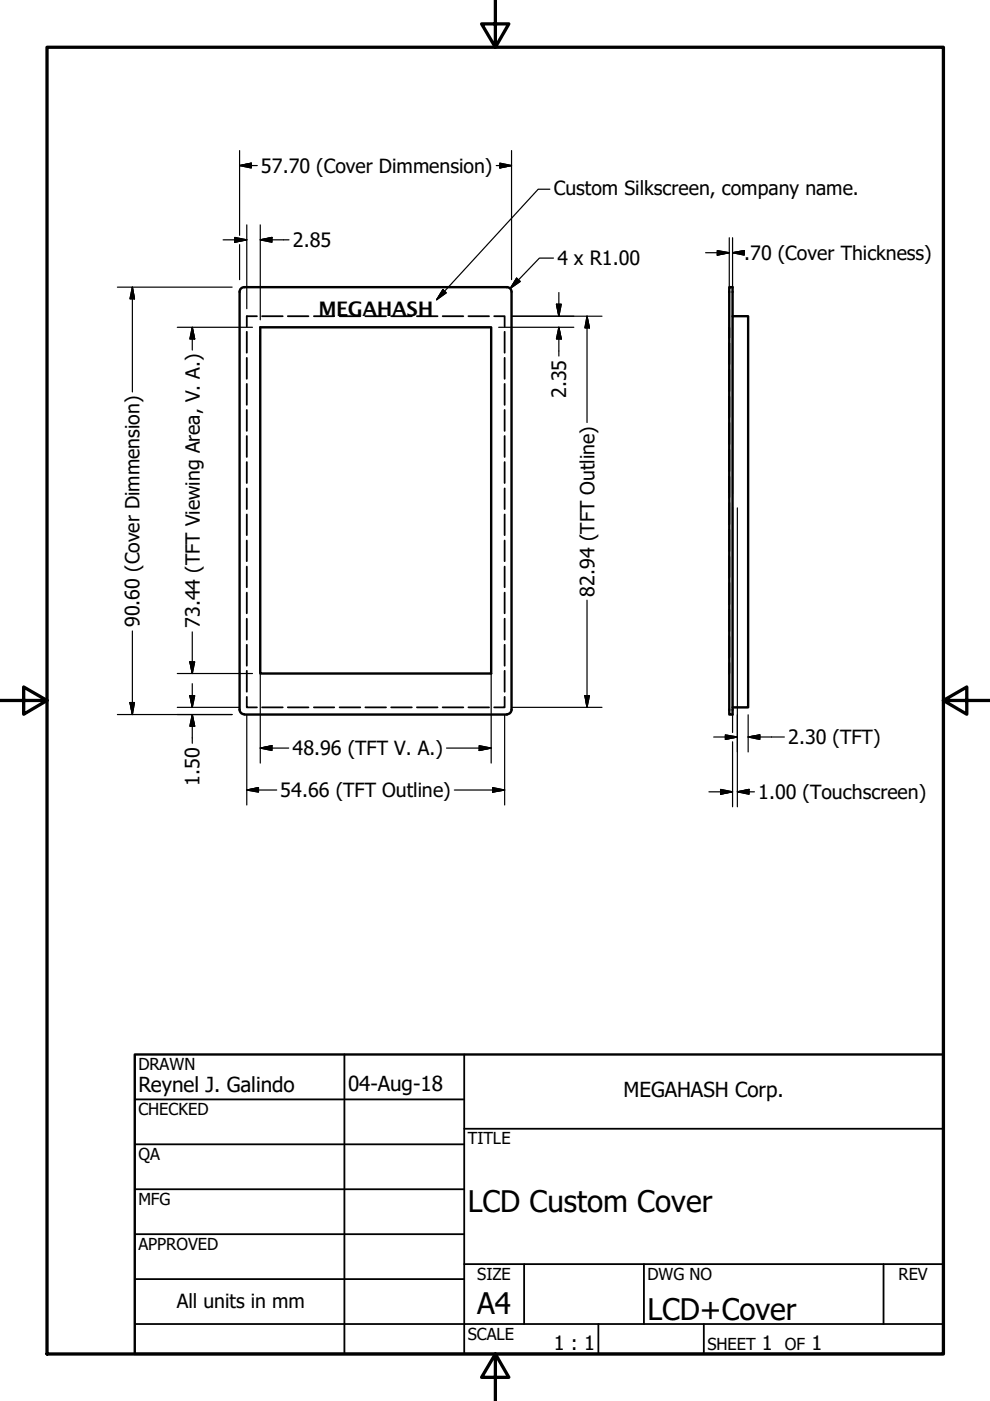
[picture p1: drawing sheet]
<svg xmlns="http://www.w3.org/2000/svg" width="210mm" height="297mm" viewBox="0 0 210 297" stroke-linecap="round" stroke-linejoin="round" font-family="sans-serif">
<!-- layer: Visible (ANSI) -->
<path d="M50.8 61.9v88.6M51.8 60.9a.98 .98 0 0 0-1 1M51.8 60.9h55.7a.98 .98 0 0 1 1 1M55.2 69.4h48.9v73.4h-48.9zM108.5 61.9v88.6M154.6 60.9h.7v90.6h-.7zM155.3 67h3.3v83h-3.3M50.8 150.4a.98 .98 0 0 0 1 1M51.8 151.5h55.7M108.5 150.4a.98 .98 0 0 1-1 1" fill="none" stroke="#000" stroke-width=".51"/>
<!-- layer: Hidden (ANSI) -->
<g fill="none" stroke="#000" stroke-width=".38">
<path d="M52.3 70.3v4.5M52.3 75.9v4.4M54.5 67h-2.2v2.3M55.6 67h4.3M61 67h4.4M66.5 67h4.4M72 67h4.4M77.5 67h4.4M82.9 67h4.4M88.4 67h4.4M93.9 67h4.3M99.3 67h4.4"/>
<path d="M104.8 67h2.2v2.3M107 70.3v4.5M107 75.9v4.4M154.6 69.4v2.2M154.6 72.8v4.5M154.6 78.4v4.5M52.3 81.4v4.4M52.3 86.9v4.5M52.3 92.4v4.5M52.3 98v4.4M107 81.4v4.4M107 86.9v4.5"/>
<path d="M107 92.4v4.5M107 98v4.4M154.6 84.1v4.5M154.6 89.7v4.5M154.6 95.4v4.5M52.3 103.6v4.3M52.3 109.1v4.4M52.3 114.6v4.4M107 103.6v4.3M107 109.1v4.4M107 114.6v4.4M154.6 101v4.5"/>
<path d="M154.6 106.7v4.5M154.6 112.3v4.5M154.6 118v4.5M52.3 120.1v4.4M52.3 125.7v4.3M52.3 131.2v4.4M52.3 136.7v4.4M107 120.1v4.4M107 125.7v4.3M107 131.2v4.4M107 136.7v4.4M154.6 123.6v4.5"/>
<path d="M154.6 129.3v4.5M154.6 134.9v4.5M52.3 147.8v2.2h2.2M52.3 142.2v4.5M55.6 150h4.3M61 150h4.4M66.5 150h4.4M72 150h4.4M77.5 150h4.4M82.9 150h4.4M88.4 150h4.4M93.9 150h4.3"/>
<path d="M99.3 150h4.4M107 147.8v2.2h-2.2M107 142.2v4.5M154.6 140.6v2.2"/>
</g>
<g fill="#000">
<circle cx="154.6" cy="69.4" r=".19"/>
<circle cx="154.6" cy="142.8" r=".19"/>
</g>
<!-- layer: Border (ANSI) -->
<path d="M10 10h190v277.1h-190zM105 0v10l-2.9-4.9h5.8l-2.9 4.9M0 148.5h10l-5-2.8v5.7l5-2.9M200 148.5l5 2.9v-5.7l-5 2.8h10M105 287.1l2.9 4.9h-5.8l2.9-4.9v9.9" fill="none" stroke="#000" stroke-width=".7"/>
<!-- layer: Title (ANSI) -->
<g fill="none" stroke="#000" stroke-width=".38">
<path d="M28.6 233.1h69.8M73 223.6v63.5M98.4 239.3h101.6M98.4 223.6v63.5M28.6 242.6h69.8M28.6 252.1h69.8M28.6 261.7h69.8M28.6 271.2h69.8M98.4 268h101.6M111.1 268v12.7M136.5 268v12.7M187.3 268v12.7"/>
<path d="M28.6 280.7h171.4M126.9 280.7v6.4M149.2 280.7v6.4"/>
</g>
<path d="M28.6 223.6h171.4v63.5h-171.4z" fill="none" stroke="#000" stroke-width=".51"/>
<!-- layer: Dimension (ANSI) -->
<g fill="none" stroke="#000" stroke-width=".25">
<path d="M50.8 35.1l2.5-.5v1zM50.8 35.1h3.7M50.8 31.9v18M105.2 35.1h3.3M106 34.6l2.5 .5-2.5 .5zM108.5 31.9v27.4M47.3 50.8h5M49.8 50.3l2.5 .5-2.5 .6zM50.8 51.9v7.4M52.3 47.7v17.8M55.2 50.8l2.5-.5v1.1zM55.2 47.7v20.1"/>
<path d="M55.2 50.8h6.1M109.5 59l.8 .7-2.1 1.4zM117.3 54.7h-2.9l-6.2 6.4M149.6 53.6h5M152.1 53.1l2.5 .5-2.5 .5zM154.6 50.4v54.1M155.3 53.6l2.5-.5v1zM155.3 50.4v54.1M155.3 53.6h2.5M24.9 60.9h24.3M28.1 60.9l.4 2.5h-.9zM28.1 60.9v22.2"/>
<path d="M37.6 69.4h15.9M40.8 69.4l.5 2.5h-1zM40.8 69.4v4.8M55.2 71v90.8M104.1 71v90.8M105.7 69.4h16M108.6 67h19M118 64.5h1l-.5 2.5zM118.5 69.4l.5 2.5h-1zM118.5 62v5M118.5 69.4v6.1M124.5 67l.5 2.5h-1z"/>
<path d="M124.5 67v22.6M155.3 107.7v47.6M156.3 107.7v63.4M28.1 133.8v17.7M40.8 134v8.8M124.5 127.2v22.8M24.9 151.5h24.3M27.6 149h.9l-.4 2.5zM37.6 150h13.1M37.6 142.8h15.9M40.3 140.3h1l-.5 2.5zM40.3 147.5h1l-.5 2.5z"/>
<path d="M40.8 151.5l.5 2.5h-1zM40.8 145v5M40.8 151.5v6.1M52.3 151.6v19.1M55.2 158.6l2.5-.5v1zM55.2 158.6h6M94.7 158.6h9.4M101.6 158.1l2.5 .5-2.5 .5zM107 151.6v19.1M108.6 150h19M124 147.5h1l-.5 2.5zM151.3 156.3h5"/>
<path d="M153.8 155.8l2.5 .5-2.5 .5zM155.3 157.3v13.8M158.6 156.3l2.5-.5v1zM158.6 156.3h7.7M158.6 151.6v7.8M52.3 167.5l2.5-.5v.9zM52.3 167.5h6.4M96.3 167.5h10.7M104.5 167l2.5 .5-2.5 .4zM150.3 167.9h5M152.8 167.4l2.5 .5-2.5 .5zM156.3 167.9l2.5-.5v1z"/>
<path d="M156.3 167.9h3.7"/>
</g>
<g fill="#000" stroke="#000" stroke-width=".25">
<path d="M50.8 35.1l2.5-.5zM50.8 35.1l2.5-.5v1zM106 35.6l2.5-.5zM106 34.6l2.5 .5-2.5 .5zM49.8 51.4l2.5-.6zM49.8 50.3l2.5 .5-2.5 .6zM55.2 50.8l2.5-.5zM55.2 50.8l2.5-.5v1.1zM109.5 59l-1.3 2.1zM109.5 59l.8 .7-2.1 1.4zM152.1 54.1l2.5-.5zM152.1 53.1l2.5 .5-2.5 .5z"/>
<path d="M155.3 53.6l2.5-.5zM155.3 53.6l2.5-.5v1zM28.1 60.9l.4 2.5zM28.1 60.9l.4 2.5h-.9zM40.8 69.4l.5 2.5zM40.8 69.4l.5 2.5h-1zM118 64.5l.5 2.5zM118 64.5h1l-.5 2.5zM118.5 69.4l.5 2.5zM118.5 69.4l.5 2.5h-1zM124.5 67l.5 2.5zM124.5 67l.5 2.5h-1z"/>
<path d="M27.6 149l.5 2.5zM27.6 149h.9l-.4 2.5zM40.3 140.3l.5 2.5zM40.3 140.3h1l-.5 2.5zM40.3 147.5l.5 2.5zM40.3 147.5h1l-.5 2.5zM40.8 151.5l.5 2.5zM40.8 151.5l.5 2.5h-1zM55.2 158.6l2.5-.5zM55.2 158.6l2.5-.5v1zM101.6 159.1l2.5-.5zM101.6 158.1l2.5 .5-2.5 .5z"/>
<path d="M124 147.5l.5 2.5zM124 147.5h1l-.5 2.5zM153.8 156.8l2.5-.5zM153.8 155.8l2.5 .5-2.5 .5zM158.6 156.3l2.5-.5zM158.6 156.3l2.5-.5v1zM52.3 167.5l2.5-.5zM52.3 167.5l2.5-.5v.9zM104.5 167.9l2.5-.4zM104.5 167l2.5 .5-2.5 .4zM152.8 168.4l2.5-.5zM152.8 167.4l2.5 .5-2.5 .5z"/>
<path d="M156.3 167.9l2.5-.5zM156.3 167.9l2.5-.5v1z"/>
</g>
<!-- layer: Symbol (ANSI) -->
<path d="M116.6 40.1h-2.5l-21.5 23.4M93.9 61.4l.7 .7-2 1.4z" fill="none" stroke="#000" stroke-width=".25"/>
<path d="M93.9 61.4l-1.3 2.1zM93.9 61.4l.7 .7-2 1.4z" fill="#000" stroke="#000" stroke-width=".25"/>
<g font-size="6.3">
<text x="99.2" y="257">LCD Custom Cover</text>
<text x="101.2" y="278.6">A4</text>
<text x="137.3" y="279.8">LCD+Cover</text>
</g>
<g font-size="4.4">
<text x="29.3" y="231.4">Reynel J. Galindo</text>
<text x="73.8" y="231.4">04-Aug-18</text>
<text x="132.2" y="232.6">MEGAHASH Corp.</text>
</g>
<text font-size="4.3" x="67.5" y="66.9">MEGAHASH</text>
<g font-size="4.2">
<text x="55.3" y="36.6">57.70 (Cover Dimmension)</text>
<text x="62.1" y="52.4">2.85</text>
<text x="157.8" y="55.2">.70 (Cover Thickness)</text>
<text x="120" y="84.4" transform="rotate(-90 120 84.4)">2.35</text>
<text x="126" y="126.5" transform="rotate(-90 126 126.5)">82.94 (TFT Outline)</text>
<text x="29.6" y="133" transform="rotate(-90 29.6 133)">90.60 (Cover Dimmension)</text>
<text x="42.4" y="133.1" transform="rotate(-90 42.4 133.1)">73.44 (TFT Viewing Area, V. A.)</text>
<text x="62" y="160.1">48.96 (TFT V. A.)</text>
<text x="167.1" y="157.8">2.30 (TFT)</text>
<text x="42.3" y="166.5" transform="rotate(-90 42.3 166.5)">1.50</text>
<text x="59.4" y="169">54.66 (TFT Outline)</text>
<text x="160.8" y="169.4">1.00 (Touchscreen)</text>
<text x="117.4" y="286.3">1 : 1</text>
<text x="161.5" y="286.2">1</text>
<text x="172" y="286.2">1</text>
</g>
<g font-size="4.1">
<text x="117.4" y="41.3">Custom Silkscreen, company name.</text>
<text x="118.2" y="56.2">4 x R1.00</text>
<text x="37.5" y="277.4">All units in mm</text>
</g>
<g font-size="3.5">
<text x="29.3" y="226.9">DRAWN</text>
<text x="29.3" y="236.4">CHECKED</text>
<text x="29.3" y="245.9">QA</text>
<text x="99.2" y="242.6">TITLE</text>
<text x="29.3" y="255.4">MFG</text>
<text x="29.3" y="265">APPROVED</text>
<text x="101.2" y="271.3">SIZE</text>
<text x="137.3" y="271.3">DWG NO</text>
<text x="190.5" y="271.3">REV</text>
<text x="99.2" y="284">SCALE</text>
<text x="150" y="286.2">SHEET</text>
<text x="166.4" y="286.2">OF</text>
</g>
</svg>
